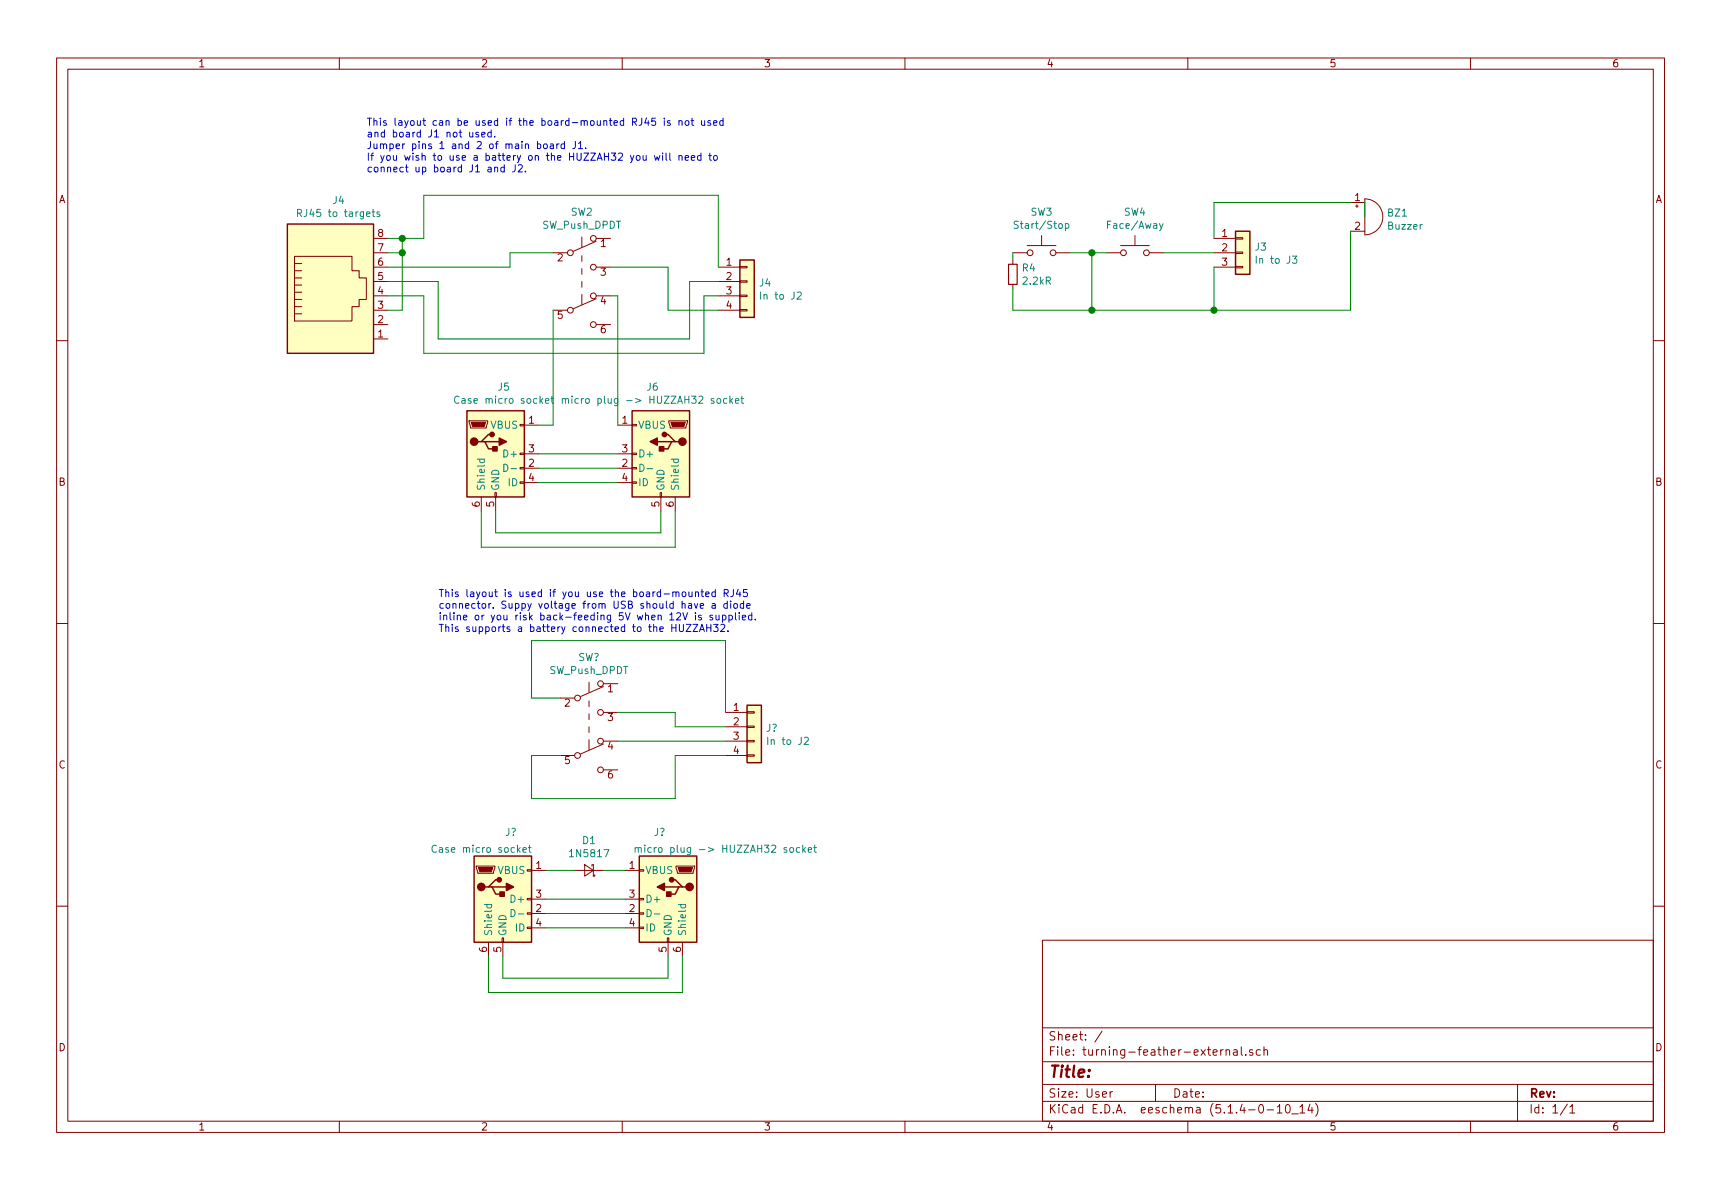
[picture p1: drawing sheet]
EESchema Schematic File Version 4
LIBS:turning-feather-external-cache
EELAYER 30 0
EELAYER END
$Descr User 11980 8268
encoding utf-8
Sheet 1 1
Title ""
Date ""
Rev ""
Comp ""
Comment1 ""
Comment2 ""
Comment3 ""
Comment4 ""
$EndDescr
$Comp
L Switch:SW_Push_DPDT SW2
U 1 1
P 4050 1950
F 0 "SW2" H 4050 2435 50  0000 C CNN
F 1 "SW_Push_DPDT" H 4050 2344 50  0000 C CNN
F 2 "" H 4050 2150 50  0001 C CNN
F 3 "~" H 4050 2150 50  0001 C CNN
	1    4050 1950
	1    0    0    -1  
$EndComp
$Comp
L Device:Buzzer BZ1
U 1 1
P 9500 1500
F 0 "BZ1" H 9652 1529 50  0000 L CNN
F 1 "Buzzer" H 9652 1438 50  0000 L CNN
F 2 "" V 9475 1600 50  0001 C CNN
F 3 "~" V 9475 1600 50  0001 C CNN
	1    9500 1500
	1    0    0    -1  
$EndComp
Wire Wire Line
	9500 1500 9500 1400
$Comp
L Connector:USB_B_Micro J6
U 1 1
P 4600 3150
F 0 "J6" H 4657 3617 50  0000 C CNN
F 1 "micro plug -> HUZZAH32 socket" H 4657 3526 50  0000 C CNN
F 2 "" H 4750 3100 50  0001 C CNN
F 3 "~" H 4750 3100 50  0001 C CNN
	1    4600 3150
	-1   0    0    -1  
$EndComp
$Comp
L Connector_Generic:Conn_01x03 J3
U 1 1
P 8650 1750
F 0 "J3" H 8730 1792 50  0000 L CNN
F 1 "In to J3" H 8730 1701 50  0000 L CNN
F 2 "" H 8650 1750 50  0001 C CNN
F 3 "~" H 8650 1750 50  0001 C CNN
	1    8650 1750
	1    0    0    -1  
$EndComp
$Comp
L Switch:SW_Push SW3
U 1 1
P 7250 1750
F 0 "SW3" H 7250 2035 50  0000 C CNN
F 1 "Start/Stop" H 7250 1944 50  0000 C CNN
F 2 "" H 7250 1950 50  0001 C CNN
F 3 "~" H 7250 1950 50  0001 C CNN
	1    7250 1750
	1    0    0    -1  
$EndComp
$Comp
L Switch:SW_Push SW4
U 1 1
P 7900 1750
F 0 "SW4" H 7900 2035 50  0000 C CNN
F 1 "Face/Away" H 7900 1944 50  0000 C CNN
F 2 "" H 7900 1950 50  0001 C CNN
F 3 "~" H 7900 1950 50  0001 C CNN
	1    7900 1750
	1    0    0    -1  
$EndComp
Wire Wire Line
	9400 1400 8450 1400
Wire Wire Line
	8450 1400 8450 1650
Wire Wire Line
	9400 1600 9400 2150
Wire Wire Line
	7700 1750 7600 1750
Connection ~ 7600 1750
Wire Wire Line
	7600 1750 7450 1750
$Comp
L Device:R_Small R4
U 1 1
P 7050 1900
F 0 "R4" H 7109 1946 50  0000 L CNN
F 1 "2.2kR" H 7109 1855 50  0000 L CNN
F 2 "" H 7050 1900 50  0001 C CNN
F 3 "~" H 7050 1900 50  0001 C CNN
	1    7050 1900
	1    0    0    -1  
$EndComp
Wire Wire Line
	7050 1750 7050 1800
$Comp
L Connector:USB_B_Micro J5
U 1 1
P 3450 3150
F 0 "J5" H 3507 3617 50  0000 C CNN
F 1 "Case micro socket" H 3507 3526 50  0000 C CNN
F 2 "" H 3600 3100 50  0001 C CNN
F 3 "~" H 3600 3100 50  0001 C CNN
	1    3450 3150
	1    0    0    -1  
$EndComp
$Comp
L Connector:RJ45 J4
U 1 1
P 2300 2050
F 0 "J4" H 2357 2717 50  0000 C CNN
F 1 "RJ45 to targets" H 2357 2626 50  0000 C CNN
F 2 "" V 2300 2075 50  0001 C CNN
F 3 "~" V 2300 2075 50  0001 C CNN
	1    2300 2050
	1    0    0    -1  
$EndComp
Wire Wire Line
	3450 3550 3450 3700
Wire Wire Line
	3450 3700 4600 3700
Wire Wire Line
	4600 3700 4600 3550
Wire Wire Line
	3350 3550 3350 3800
Wire Wire Line
	3350 3800 4700 3800
Wire Wire Line
	4700 3800 4700 3550
Wire Wire Line
	3750 3350 4300 3350
Wire Wire Line
	4300 3250 3750 3250
Wire Wire Line
	3750 3150 4300 3150
$Comp
L Connector_Generic:Conn_01x04 J4
U 1 1
P 5200 1950
F 0 "J4" H 5280 1942 50  0000 L CNN
F 1 "In to J2" H 5280 1851 50  0000 L CNN
F 2 "" H 5200 1950 50  0001 C CNN
F 3 "~" H 5200 1950 50  0001 C CNN
	1    5200 1950
	1    0    0    -1  
$EndComp
Wire Wire Line
	2950 1350 5000 1350
Wire Wire Line
	5000 1350 5000 1850
Wire Wire Line
	4650 2150 4650 1850
Wire Wire Line
	4650 1850 4250 1850
Wire Wire Line
	2950 2450 2950 2050
Wire Wire Line
	2950 2050 2700 2050
Wire Wire Line
	2700 1950 3050 1950
Wire Wire Line
	3050 1950 3050 2350
Wire Wire Line
	4650 2150 5000 2150
Wire Wire Line
	5000 2050 4900 2050
Wire Wire Line
	4900 2050 4900 2450
Wire Wire Line
	4900 2450 2950 2450
Wire Wire Line
	3050 2350 4800 2350
Wire Wire Line
	4800 2350 4800 1950
Wire Wire Line
	4800 1950 5000 1950
Wire Wire Line
	3750 2950 3850 2950
Wire Wire Line
	3850 2950 3850 2150
Wire Wire Line
	4250 2050 4300 2050
Wire Wire Line
	4300 2050 4300 2950
Wire Wire Line
	3550 1750 3850 1750
Wire Wire Line
	3550 1850 3550 1750
Wire Wire Line
	2700 1850 3550 1850
Wire Wire Line
	2700 1650 2800 1650
Wire Wire Line
	2950 1650 2950 1350
Wire Wire Line
	2700 1750 2800 1750
Wire Wire Line
	2800 1750 2800 1650
Connection ~ 2800 1650
Wire Wire Line
	2800 1650 2950 1650
Wire Wire Line
	2800 1750 2800 2150
Wire Wire Line
	2800 2150 2700 2150
Connection ~ 2800 1750
Wire Wire Line
	7050 2150 7600 2150
Wire Wire Line
	7050 2000 7050 2150
Wire Wire Line
	7600 1750 7600 2150
Connection ~ 7600 2150
Wire Wire Line
	7600 2150 8450 2150
Wire Wire Line
	8450 1850 8450 2150
Wire Wire Line
	9400 2150 8450 2150
Connection ~ 8450 2150
Wire Wire Line
	8450 1750 8100 1750
Text Notes 2550 1200 0    50   ~ 0
This layout can be used if the board-mounted RJ45 is not used\nand board J1 not used.\nJumper pins 1 and 2 of main board J1.\nIf you wish to use a battery on the HUZZAH32 you will need to\nconnect up board J1 and J2.
$Comp
L Switch:SW_Push_DPDT SW?
U 1 1
P 4100 5050
F 0 "SW?" H 4100 5535 50  0000 C CNN
F 1 "SW_Push_DPDT" H 4100 5444 50  0000 C CNN
F 2 "" H 4100 5250 50  0001 C CNN
F 3 "~" H 4100 5250 50  0001 C CNN
	1    4100 5050
	1    0    0    -1  
$EndComp
$Comp
L Connector:USB_B_Micro J?
U 1 1
P 4650 6250
F 0 "J?" H 4707 6717 50  0000 C CNN
F 1 "micro plug -> HUZZAH32 socket" H 4250 6600 50  0000 C CNN
F 2 "" H 4800 6200 50  0001 C CNN
F 3 "~" H 4800 6200 50  0001 C CNN
	1    4650 6250
	-1   0    0    -1  
$EndComp
$Comp
L Connector:USB_B_Micro J?
U 1 1
P 3500 6250
F 0 "J?" H 3557 6717 50  0000 C CNN
F 1 "Case micro socket" H 3350 6600 50  0000 C CNN
F 2 "" H 3650 6200 50  0001 C CNN
F 3 "~" H 3650 6200 50  0001 C CNN
	1    3500 6250
	1    0    0    -1  
$EndComp
Wire Wire Line
	3500 6650 3500 6800
Wire Wire Line
	3500 6800 4650 6800
Wire Wire Line
	4650 6800 4650 6650
Wire Wire Line
	3400 6650 3400 6900
Wire Wire Line
	3400 6900 4750 6900
Wire Wire Line
	4750 6900 4750 6650
Wire Wire Line
	3800 6450 4350 6450
Wire Wire Line
	4350 6350 3800 6350
Wire Wire Line
	3800 6250 4350 6250
$Comp
L Connector_Generic:Conn_01x04 J?
U 1 1
P 5250 5050
F 0 "J?" H 5330 5042 50  0000 L CNN
F 1 "In to J2" H 5330 4951 50  0000 L CNN
F 2 "" H 5250 5050 50  0001 C CNN
F 3 "~" H 5250 5050 50  0001 C CNN
	1    5250 5050
	1    0    0    -1  
$EndComp
Wire Wire Line
	4700 5250 5050 5250
$Comp
L Device:D_Schottky_Small D1
U 1 1
P 4100 6050
F 0 "D1" H 4100 5845 50  0000 C CNN
F 1 "1N5817" H 4100 5936 50  0000 C CNN
F 2 "" V 4100 6050 50  0001 C CNN
F 3 "~" V 4100 6050 50  0001 C CNN
	1    4100 6050
	-1   0    0    1   
$EndComp
Wire Wire Line
	3800 6050 4000 6050
Wire Wire Line
	4200 6050 4350 6050
Wire Wire Line
	4700 5250 4700 5550
Wire Wire Line
	4300 5150 5050 5150
Wire Wire Line
	4700 5050 4700 4950
Wire Wire Line
	4700 5050 5050 5050
Wire Wire Line
	4300 4950 4700 4950
Wire Wire Line
	5050 4950 5050 4450
Wire Wire Line
	5050 4450 3700 4450
Wire Wire Line
	3700 4450 3700 4850
Wire Wire Line
	3700 4850 3900 4850
Wire Wire Line
	3900 5250 3700 5250
Wire Wire Line
	3700 5250 3700 5550
Wire Wire Line
	3700 5550 4700 5550
Text Notes 3050 4400 0    50   ~ 0
This layout is used if you use the board-mounted RJ45\nconnector. Suppy voltage from USB should have a diode\ninline or you risk back-feeding 5V when 12V is supplied.\nThis supports a battery connected to the HUZZAH32.
$EndSCHEMATC
